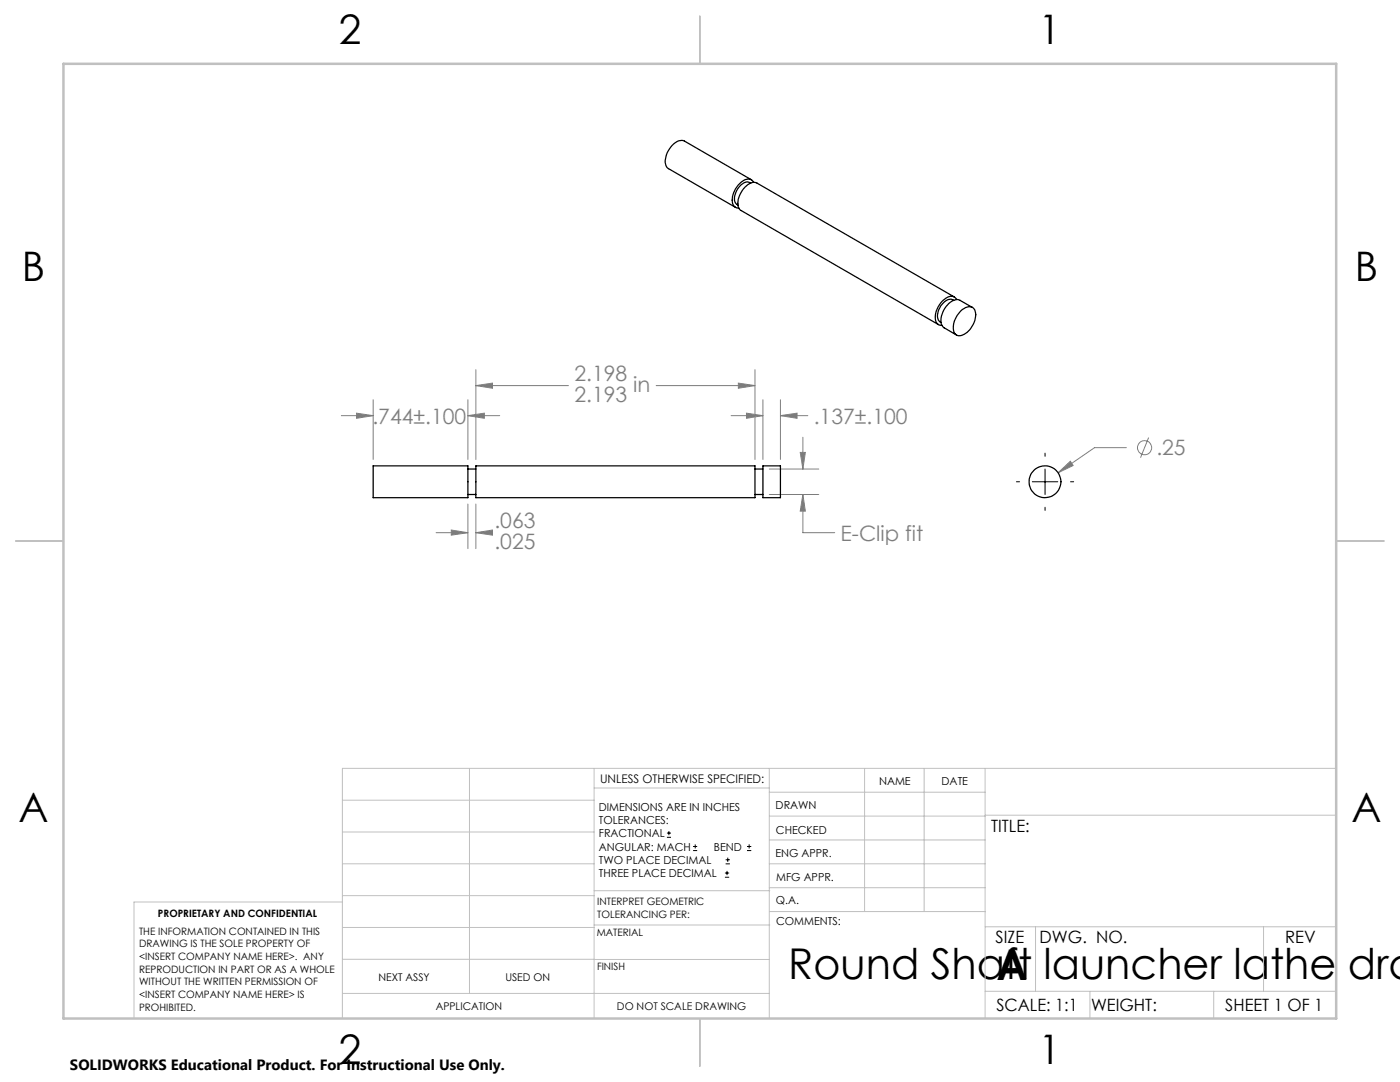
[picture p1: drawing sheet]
<svg xmlns="http://www.w3.org/2000/svg" width="279mm" height="216mm" viewBox="0 0 279 216" stroke-linecap="round" stroke-linejoin="round" font-family="sans-serif">
<g fill="none" stroke="#808080" stroke-width=".2">
<path d="M74.5 79.8v11.9M93.4 79.8v11.9M95 76.9l3.3-.5v1.1zM95 73.8v17.9M95 76.9h18.5M131 76.9h19.7M147.4 76.4l3.3 .5-3.3 .6zM150.7 73.8v17.9M152.3 79.8v11.9M155.8 79.8v11.9M68.1 82.9h6.4M71.2 82.4l3.3 .5-3.3 .6z"/>
<path d="M93.4 82.9l3.3-.5v1.1zM93.4 82.9h6.3M145.9 82.9h6.4M149 82.4l3.3 .5-3.3 .6zM153.5 93.6h9.9M153.5 98.7h9.9M155.8 82.9l3.3-.5v1.1zM155.8 82.9h5.4M159.7 90.3h1l-.5 3.3zM160.2 98.7l.5 3.3h-1zM160.2 98.7v7.6h6.4M160.2 87.2v6.4"/>
<path d="M211.2 94.3l2.4-2.3 .6 .9zM224.8 89.3h-6.4l-7.2 5M229.2 87.3l-1.6 4M87 106.3h6.4M90.1 105.8l3.3 .5-3.3 .5zM93.4 100.6v8.9M95 106.3l3.3-.5v1zM95 100.6v8.9M95 106.3h2.5"/>
<circle cx="228.4" cy="89.3" r="1.41"/>
</g>
<g fill="none" stroke="#000" stroke-width=".2">
<path d="M202.8 96.1h.7M206 96.1h5.1M208.6 90.4v.7M208.6 93.6v5.1M213.6 96.1h.7M208.6 101.2v.6M133.1 167.1h.8M133.1 166.2h.8M133.5 165.8v.9M138.3 169.7h.8M138.3 168.9h.8M138.7 168.5v.8"/>
<path d="M144.7 175h.8M144.7 174.2h.8M144.8 172.4h.9M144.8 171.6h.9M145.1 173.8v.8M145.2 171.1v.9M149.1 169.7h.8M149.1 168.9h.8M149.5 168.5v.8"/>
</g>
<g fill="none" stroke="#c0c0c0" stroke-width=".2">
<path d="M68.3 159.7h50.3M93.7 153.3v44.9M118.6 153.3v49.9M118.6 157.2h34.9M153.5 153.3v49.9M153.5 158.1h43.1M172.5 153.3v28.6M184.4 153.3v28.6M196.6 153.3v49.9M266.7 153.3h-198.4v49.9M68.3 178.7h50.3M68.3 172.4h50.3"/>
<path d="M68.3 166h50.3M68.3 180h-41.6v23.2M118.6 177.7h35M153.5 167.6h43.1M153.5 162.8h43.1M153.5 172.4h43.1M153.5 177.1h43.1M196.6 162.7h70.1M68.3 198.2h85.2M68.3 191.4l85.2 .1M68.3 185.1h50.3M118.6 184.6h35"/>
<path d="M153.6 181.9h43M196.6 197.8h70.1M196.6 184.9h70.1M206.7 184.9v12.9M217.5 197.8v5.4M242.2 197.8v5.4M252.2 184.9v12.9"/>
</g>
<path d="M139.7 3.2v9.5M3.1 107.9h9.6M266.7 107.9h9.5M139.7 203.2v9.6" fill="none" stroke="#c0c0c0" stroke-width=".25"/>
<path d="M12.7 12.7h254v190.5h-254z" fill="none" stroke="#c0c0c0" stroke-width=".5"/>
<path d="M95 76.9l3.3-.5v1.1zM147.4 76.4l3.3 .5-3.3 .6zM90.1 105.8l3.3 .5-3.3 .5zM95 106.3l3.3-.5v1zM159.7 90.3h1l-.5 3.3zM160.2 98.7l.5 3.3h-1zM93.4 82.9l3.3-.5v1.1zM71.2 82.4l3.3 .5-3.3 .6zM155.8 82.9l3.3-.5v1.1zM149 82.4l3.3 .5-3.3 .6zM211.2 94.3l3-1.4-.6-.9z" fill="#808080"/>
<g fill="none" stroke="#000" stroke-width=".25">
<path d="M149.8 36.5a1.72 1.72 0 0 0-2.3 .9 2.92 2.92 0 0 0-.6 3.2l.4 .3M150 35.9l-13.4-7.7a2.18 2.18 0 0 0-2.5 .9 4.1 4.1 0 0 0-1.1 4.1l.3 .4 13.5 7.8M150.4 36.4a1.41 1.41 0 0 0-2.3-.2 4.5 4.5 0 0 0-1.8 4.6l.5 .6 .7 .1M190.3 59.9a1.69 1.69 0 0 0-2.3 .8 3 3 0 0 0-.6 3.3l.4 .3M190.5 59.3l-39.4-22.8a2.27 2.27 0 0 0-2.7 1.1 3.7 3.7 0 0 0-.8 4.1l39.7 23.1M190.9 59.8a1.46 1.46 0 0 0-2.4-.1 4.3 4.3 0 0 0-1.6 4.6l.3 .4 .8 .2M191.8 62a2 2 0 0 1 2.4-.5 2.96 2.96 0 0 1-.2 3.6 3.1 3.1 0 0 1-3 1.8 2.24 2.24 0 0 1-.5-2.8l.5-1.2zM194.1 61.3l-2.5-1.4a2.33 2.33 0 0 0-2.8 1.3 3.6 3.6 0 0 0-.6 4l2.7 1.7M74.5 93h18.9v6.3h-18.9zM93.4 98.7h1.6M93.4 93.6h1.6M95 93h55.7v6.3h-55.7z"/>
<path d="M150.7 98.7h1.6M150.7 93.6h1.6M152.3 93h3.5v6.3h-3.5z"/>
<circle cx="208.6" cy="96.1" r="3.2"/>
</g>
<g font-size="8.5">
<text x="157.3" y="195.4">Round Shaft launcher lathe dra</text>
<text x="198.9" y="195.5">A</text>
</g>
<g font-size="8.1">
<text x="67.6" y="8.9">2</text>
<text x="207.3" y="8.9">1</text>
<text x="4.4" y="56.2">B</text>
<text x="270.4" y="56.2">B</text>
<text x="3.7" y="164.1">A</text>
<text x="269.7" y="164.1">A</text>
<text x="67.6" y="212.4">2</text>
<text x="207.3" y="212.4">1</text>
</g>
<g font-size="4.2" fill="#808080">
<text x="114.6" y="76">2.198</text>
<text x="114.6" y="80.1">2.193</text>
<text x="126.4" y="78.3">in</text>
<text x="74.3" y="84.5">.744±.100</text>
<text x="162.4" y="84.5">.137±.100</text>
<text x="230.8" y="90.9">.25</text>
<text x="98.7" y="105.3">.063</text>
<text x="167.8" y="107.9">E-Clip fit</text>
<text x="98.7" y="109.5">.025</text>
</g>
<g font-size="3.4">
<text x="197.8" y="166">TITLE:</text>
<text x="198.7" y="188.1">SIZE</text>
<text x="207.5" y="188.1">DWG. NO.</text>
<text x="256.5" y="188.2">REV</text>
<text x="198.8" y="201.7">SCALE: 1:1</text>
<text x="217.7" y="201.8">WEIGHT:</text>
<text x="244.5" y="201.7">SHEET 1 OF 1</text>
</g>
<text font-size="3" x="14" y="213.5">SOLIDWORKS Educational Product. For Instructional Use Only.</text>
<text font-size="2.4" x="119.8" y="156.2">UNLESS OTHERWISE SPECIFIED:</text>
<g font-size="2.2">
<text x="119.5" y="161.8">DIMENSIONS ARE IN INCHES</text>
<text x="154.8" y="161.4">DRAWN</text>
<text x="175.4" y="156.6">NAME</text>
<text x="187.9" y="156.7">DATE</text>
<text x="119.5" y="164.4">TOLERANCES:</text>
<text x="119.5" y="167.1">FRACTIONAL</text>
<text x="154.9" y="166.3">CHECKED</text>
<text x="119.5" y="169.7">ANGULAR: MACH</text>
<text x="119.5" y="172.4">TWO PLACE DECIMAL</text>
<text x="142.5" y="169.7">BEND</text>
<text x="154.8" y="171">ENG APPR.</text>
<text x="119.5" y="175">THREE PLACE DECIMAL</text>
<text x="154.9" y="175.7">MFG APPR.</text>
<text x="154.9" y="180.4">Q.A.</text>
<text x="154.9" y="184.6">COMMENTS:</text>
</g>
<g font-size="2.1">
<text x="75.5" y="195.7">NEXT ASSY</text>
<text x="100.9" y="195.7">USED ON</text>
<text x="86.9" y="201.5">APPLICATION</text>
<text x="123.1" y="201.6">DO NOT SCALE DRAWING</text>
</g>
<g font-size="2">
<text x="31.5" y="182.9">PROPRIETARY AND CONFIDENTIAL</text>
<text x="119.2" y="180.6">INTERPRET GEOMETRIC</text>
<text x="119.2" y="183.1">TOLERANCING PER:</text>
<text x="27.8" y="186.5">THE INFORMATION CONTAINED IN THIS</text>
<text x="27.8" y="189">DRAWING IS THE SOLE PROPERTY OF</text>
<text x="27.8" y="191.6">&lt;INSERT COMPANY NAME HERE&gt;. ANY</text>
<text x="119.1" y="186.7">MATERIAL</text>
<text x="27.8" y="194.1">REPRODUCTION IN PART OR AS A WHOLE</text>
<text x="27.8" y="196.6">WITHOUT THE WRITTEN PERMISSION OF</text>
<text x="119.1" y="193.5">FINISH</text>
<text x="27.8" y="199.1">&lt;INSERT COMPANY NAME HERE&gt; IS</text>
<text x="27.8" y="201.7">PROHIBITED.</text>
</g>
</svg>
